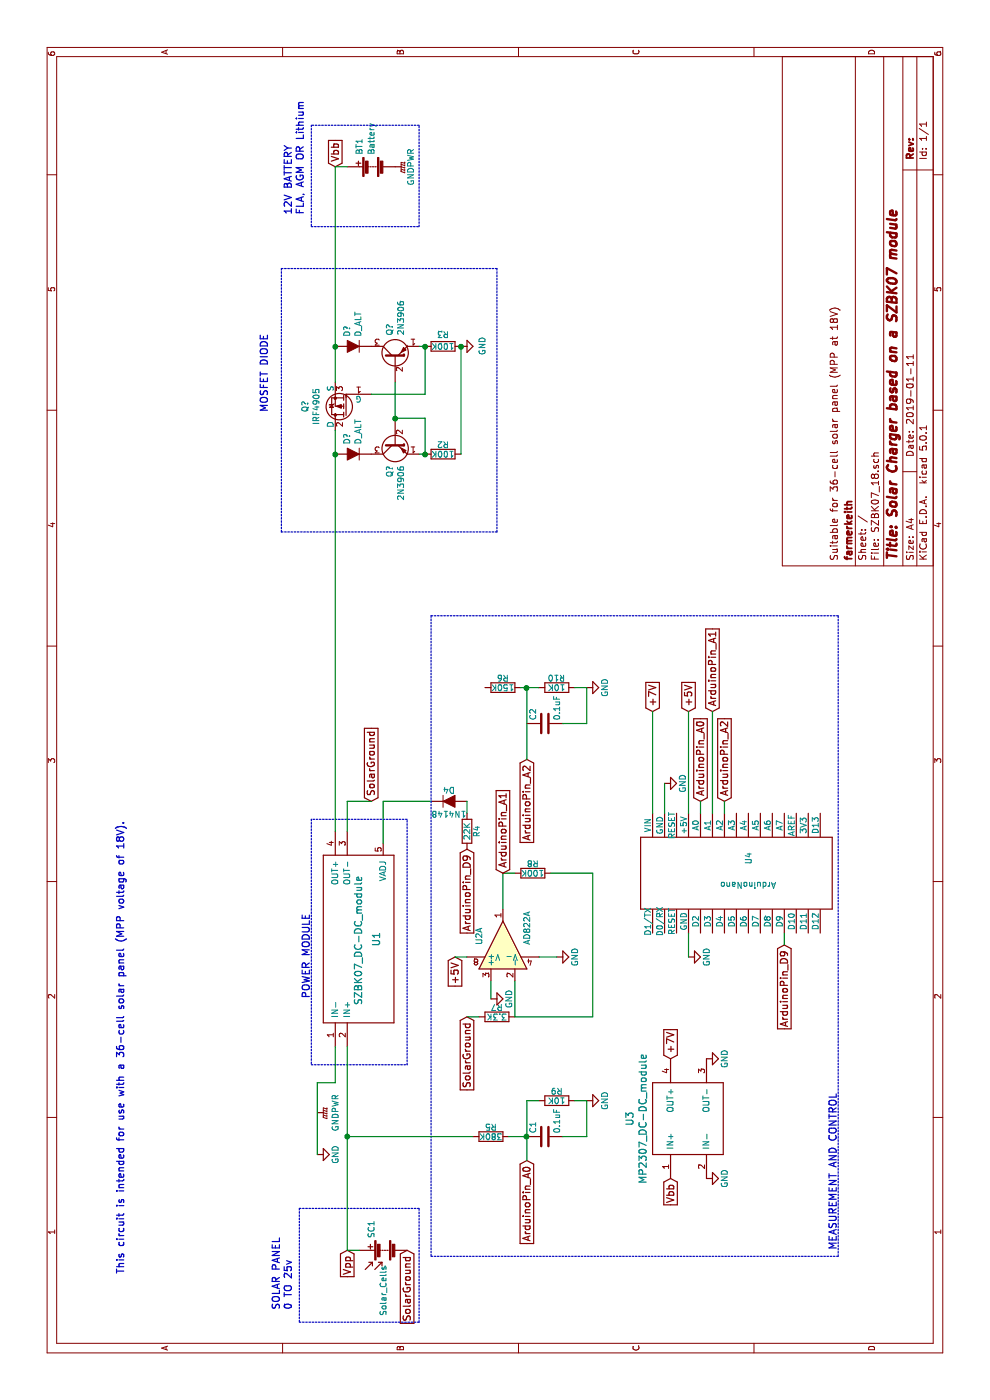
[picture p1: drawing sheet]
EESchema Schematic File Version 4
LIBS:SZBK07_18-cache
EELAYER 26 0
EELAYER END
$Descr A4 11693 8268
encoding utf-8
Sheet 1 1
Title "Solar Charger based on a SZBK07 module"
Date "2019-01-11"
Rev ""
Comp "farmerkeith"
Comment1 "Suitable for 36-cell solar panel (MPP at 18V)"
Comment2 ""
Comment3 ""
Comment4 ""
$EndDescr
$Comp
L Modules:SZBK07_DC-DC_module U1
U 1 1
P 3950 3250
F 0 "U1" H 3850 3360 60  0000 C CNN
F 1 "SZBK07_DC-DC_module" H 3840 3510 60  0000 C CNN
F 2 "" H 3950 3200 60  0001 C CNN
F 3 "" H 3950 3200 60  0001 C CNN
	1    3950 3250
	1    0    0    -1  
$EndComp
$Comp
L power:GNDPWR #PWR02
U 1 1
P 2400 2650
F 0 "#PWR02" H 2400 2450 50  0001 C CNN
F 1 "GNDPWR" H 2400 2500 50  0000 C CNN
F 2 "" H 2400 2600 50  0001 C CNN
F 3 "" H 2400 2600 50  0001 C CNN
	1    2400 2650
	1    0    0    -1  
$EndComp
$Comp
L Device:Solar_Cells SC1
U 1 1
P 1250 3200
F 0 "SC1" H 1350 3300 50  0000 L CNN
F 1 "Solar_Cells" H 700 3200 50  0000 L CNN
F 2 "" V 1250 3260 50  0001 C CNN
F 3 "" V 1250 3260 50  0001 C CNN
	1    1250 3200
	1    0    0    -1  
$EndComp
Text GLabel 1250 2900 0    60   Input ~ 0
Vpp
$Comp
L Device:Battery BT1
U 1 1
P 10300 3100
F 0 "BT1" H 10400 3200 50  0000 L CNN
F 1 "Battery" H 10400 3100 50  0000 L CNN
F 2 "" V 10300 3160 50  0001 C CNN
F 3 "" V 10300 3160 50  0001 C CNN
	1    10300 3100
	1    0    0    -1  
$EndComp
$Comp
L power:GNDPWR #PWR03
U 1 1
P 10300 3300
F 0 "#PWR03" H 10300 3100 50  0001 C CNN
F 1 "GNDPWR" H 10300 3170 50  0000 C CNN
F 2 "" H 10300 3250 50  0001 C CNN
F 3 "" H 10300 3250 50  0001 C CNN
	1    10300 3300
	1    0    0    -1  
$EndComp
$Comp
L Device:R R2
U 1 1
P 7900 3700
F 0 "R2" V 7980 3700 50  0000 C CNN
F 1 "100K" V 7900 3700 50  0000 C CNN
F 2 "" V 7830 3700 50  0001 C CNN
F 3 "" H 7900 3700 50  0001 C CNN
	1    7900 3700
	1    0    0    -1  
$EndComp
$Comp
L Device:R R3
U 1 1
P 8800 3700
F 0 "R3" V 8900 3700 50  0000 C CNN
F 1 "100K" V 8800 3700 50  0000 C CNN
F 2 "" V 8730 3700 50  0001 C CNN
F 3 "" H 8800 3700 50  0001 C CNN
	1    8800 3700
	1    0    0    -1  
$EndComp
$Comp
L Modules:AD822A U2
U 1 1
P 3800 4200
F 0 "U2" H 3800 4400 50  0000 L CNN
F 1 "AD822A" H 3800 4000 50  0000 L CNN
F 2 "" H 3800 4200 50  0001 C CNN
F 3 "" H 3800 4200 50  0001 C CNN
	1    3800 4200
	1    0    0    -1  
$EndComp
$Comp
L power:GND #PWR01
U 1 1
P 2050 2650
F 0 "#PWR01" H 2050 2400 50  0001 C CNN
F 1 "GND" H 2050 2500 50  0000 C CNN
F 2 "" H 2050 2650 50  0001 C CNN
F 3 "" H 2050 2650 50  0001 C CNN
	1    2050 2650
	1    0    0    -1  
$EndComp
$Comp
L power:GND #PWR05
U 1 1
P 3700 4650
F 0 "#PWR05" H 3700 4400 50  0001 C CNN
F 1 "GND" H 3700 4500 50  0000 C CNN
F 2 "" H 3700 4650 50  0001 C CNN
F 3 "" H 3700 4650 50  0001 C CNN
	1    3700 4650
	1    0    0    -1  
$EndComp
Text GLabel 10300 2800 2    60   Input ~ 0
Vbb
Text GLabel 3700 3800 0    60   Input ~ 0
+5V
Wire Wire Line
	3700 3800 3700 3900
Wire Wire Line
	3350 4100 3500 4100
$Comp
L Device:R R7
U 1 1
P 3200 4150
F 0 "R7" V 3280 4150 50  0000 C CNN
F 1 "3.3K" V 3200 4150 50  0000 C CNN
F 2 "" V 3130 4150 50  0001 C CNN
F 3 "" H 3200 4150 50  0001 C CNN
	1    3200 4150
	1    0    0    -1  
$EndComp
Wire Wire Line
	3200 4300 3200 4950
Wire Wire Line
	3200 4300 3500 4300
Wire Wire Line
	3700 4500 3700 4650
$Comp
L Device:R R8
U 1 1
P 4400 4450
F 0 "R8" V 4480 4450 50  0000 C CNN
F 1 "100K" V 4400 4450 50  0000 C CNN
F 2 "" V 4330 4450 50  0001 C CNN
F 3 "" H 4400 4450 50  0001 C CNN
	1    4400 4450
	1    0    0    -1  
$EndComp
Wire Wire Line
	4100 4200 4400 4200
Wire Wire Line
	4400 4200 4400 4300
Wire Wire Line
	4400 4600 4400 4950
Wire Wire Line
	4400 4950 3200 4950
Text GLabel 4400 4200 2    60   Input ~ 0
ArduinoPin_A1
$Comp
L Device:R R5
U 1 1
P 2200 4100
F 0 "R5" V 2280 4100 50  0000 C CNN
F 1 "380K" V 2200 4100 50  0000 C CNN
F 2 "" V 2130 4100 50  0001 C CNN
F 3 "" H 2200 4100 50  0001 C CNN
	1    2200 4100
	1    0    0    -1  
$EndComp
$Comp
L Device:R R9
U 1 1
P 2500 4650
F 0 "R9" V 2580 4650 50  0000 C CNN
F 1 "10K" V 2500 4650 50  0000 C CNN
F 2 "" V 2430 4650 50  0001 C CNN
F 3 "" H 2500 4650 50  0001 C CNN
	1    2500 4650
	1    0    0    -1  
$EndComp
$Comp
L power:GND #PWR06
U 1 1
P 2500 4900
F 0 "#PWR06" H 2500 4650 50  0001 C CNN
F 1 "GND" H 2500 4750 50  0000 C CNN
F 2 "" H 2500 4900 50  0001 C CNN
F 3 "" H 2500 4900 50  0001 C CNN
	1    2500 4900
	1    0    0    -1  
$EndComp
Wire Wire Line
	2500 4400 2500 4500
Wire Wire Line
	2500 4800 2500 4900
Text GLabel 2000 4400 0    60   Input ~ 0
ArduinoPin_A0
$Comp
L Device:C C1
U 1 1
P 2200 4550
F 0 "C1" H 2225 4650 50  0000 L CNN
F 1 "0.1uF" H 2225 4450 50  0000 L CNN
F 2 "" H 2238 4400 50  0001 C CNN
F 3 "" H 2200 4550 50  0001 C CNN
	1    2200 4550
	1    0    0    -1  
$EndComp
Wire Wire Line
	2000 4400 2200 4400
Wire Wire Line
	2200 4400 2500 4400
Wire Wire Line
	2200 4700 2200 4900
Wire Wire Line
	2200 4900 2500 4900
Connection ~ 2200 4400
$Comp
L Device:R R6
U 1 1
P 5950 4200
F 0 "R6" V 6030 4200 50  0000 C CNN
F 1 "150K" V 5950 4200 50  0000 C CNN
F 2 "" V 5880 4200 50  0001 C CNN
F 3 "" H 5950 4200 50  0001 C CNN
	1    5950 4200
	1    0    0    -1  
$EndComp
$Comp
L Device:R R10
U 1 1
P 5950 4650
F 0 "R10" V 6030 4650 50  0000 C CNN
F 1 "10K" V 5950 4650 50  0000 C CNN
F 2 "" V 5880 4650 50  0001 C CNN
F 3 "" H 5950 4650 50  0001 C CNN
	1    5950 4650
	1    0    0    -1  
$EndComp
$Comp
L power:GND #PWR07
U 1 1
P 5950 4900
F 0 "#PWR07" H 5950 4650 50  0001 C CNN
F 1 "GND" H 5950 4750 50  0000 C CNN
F 2 "" H 5950 4900 50  0001 C CNN
F 3 "" H 5950 4900 50  0001 C CNN
	1    5950 4900
	1    0    0    -1  
$EndComp
Wire Wire Line
	5950 4350 5950 4400
Wire Wire Line
	5950 4400 5950 4500
Wire Wire Line
	5950 4800 5950 4900
Text GLabel 5350 4400 0    60   Input ~ 0
ArduinoPin_A2
$Comp
L Device:C C2
U 1 1
P 5650 4550
F 0 "C2" H 5675 4650 50  0000 L CNN
F 1 "0.1uF" H 5675 4450 50  0000 L CNN
F 2 "" H 5688 4400 50  0001 C CNN
F 3 "" H 5650 4550 50  0001 C CNN
	1    5650 4550
	1    0    0    -1  
$EndComp
Connection ~ 5950 4400
Wire Wire Line
	5650 4700 5650 4900
Wire Wire Line
	5650 4900 5950 4900
$Comp
L Device:D_ALT D4
U 1 1
P 5000 3750
F 0 "D4" H 5000 3850 50  0000 C CNN
F 1 "1N4148" H 5000 3650 50  0000 C CNN
F 2 "" H 5000 3750 50  0001 C CNN
F 3 "" H 5000 3750 50  0001 C CNN
	1    5000 3750
	0    1    1    0   
$EndComp
$Comp
L Device:R R4
U 1 1
P 4750 3900
F 0 "R4" V 4830 3900 50  0000 C CNN
F 1 "22K" V 4750 3900 50  0000 C CNN
F 2 "" V 4680 3900 50  0001 C CNN
F 3 "" H 4750 3900 50  0001 C CNN
	1    4750 3900
	0    1    1    0   
$EndComp
Text GLabel 4600 3900 0    60   Input ~ 0
ArduinoPin_D9
Text GLabel 1850 5600 0    60   Input ~ 0
Vbb
Text GLabel 2850 5600 2    60   Input ~ 0
+7V
$Comp
L power:GND #PWR010
U 1 1
P 1850 5900
F 0 "#PWR010" H 1850 5650 50  0001 C CNN
F 1 "GND" H 1850 5750 50  0000 C CNN
F 2 "" H 1850 5900 50  0001 C CNN
F 3 "" H 1850 5900 50  0001 C CNN
	1    1850 5900
	1    0    0    -1  
$EndComp
$Comp
L power:GND #PWR011
U 1 1
P 2850 5900
F 0 "#PWR011" H 2850 5650 50  0001 C CNN
F 1 "GND" H 2850 5750 50  0000 C CNN
F 2 "" H 2850 5900 50  0001 C CNN
F 3 "" H 2850 5900 50  0001 C CNN
	1    2850 5900
	1    0    0    -1  
$EndComp
$Comp
L Modules:ArduinoNano U4
U 1 1
P 4400 6150
F 0 "U4" H 4525 6050 50  0000 C CNN
F 1 "ArduinoNano" V 4300 6050 50  0000 C CNN
F 2 "" H 4400 6150 50  0000 C CNN
F 3 "" H 4400 6150 50  0000 C CNN
	1    4400 6150
	1    0    0    -1  
$EndComp
Text GLabel 5000 5850 2    60   Input ~ 0
ArduinoPin_A0
Text GLabel 5750 5950 2    60   Input ~ 0
ArduinoPin_A1
Text GLabel 5000 6050 2    60   Input ~ 0
ArduinoPin_A2
Text GLabel 3800 6550 0    60   Input ~ 0
ArduinoPin_D9
Wire Wire Line
	4900 5850 5000 5850
Wire Wire Line
	4900 6050 5000 6050
Wire Wire Line
	4900 5950 5750 5950
Wire Wire Line
	3900 6550 3800 6550
Text GLabel 5750 5750 2    60   Input ~ 0
+5V
$Comp
L power:GND #PWR09
U 1 1
P 3700 5750
F 0 "#PWR09" H 3700 5500 50  0001 C CNN
F 1 "GND" H 3700 5600 50  0000 C CNN
F 2 "" H 3700 5750 50  0001 C CNN
F 3 "" H 3700 5750 50  0001 C CNN
	1    3700 5750
	1    0    0    -1  
$EndComp
$Comp
L power:GND #PWR08
U 1 1
P 5150 5550
F 0 "#PWR08" H 5150 5300 50  0001 C CNN
F 1 "GND" H 5150 5400 50  0000 C CNN
F 2 "" H 5150 5550 50  0001 C CNN
F 3 "" H 5150 5550 50  0001 C CNN
	1    5150 5550
	1    0    0    -1  
$EndComp
Wire Wire Line
	4900 5750 5750 5750
Wire Wire Line
	3900 5750 3700 5750
Wire Wire Line
	4900 3900 5000 3900
Wire Wire Line
	5000 3600 5000 3200
Wire Wire Line
	5000 3200 4650 3200
Wire Notes Line
	2800 2600 2800 3400
Wire Notes Line
	2800 3400 4850 3400
Wire Notes Line
	4850 3400 4850 2600
Wire Notes Line
	4850 2600 2800 2600
Wire Notes Line
	7250 2350 7250 4150
Wire Notes Line
	7250 4150 9450 4150
Wire Notes Line
	9450 4150 9450 2350
Wire Notes Line
	9450 2350 7250 2350
Wire Wire Line
	1250 3000 1250 2900
Wire Wire Line
	10300 2800 10300 2900
Wire Notes Line
	1200 3600 1200 7000
Wire Notes Line
	1200 7000 6550 7000
Wire Notes Line
	6550 7000 6550 3600
Wire Notes Line
	6550 3600 1200 3600
Text Notes 3350 2600 0    60   ~ 0
POWER MODULE
Text Notes 8250 2250 0    60   ~ 0
MOSFET DIODE
Text Notes 1250 7000 0    60   ~ 0
MEASUREMENT AND CONTROL 
Text GLabel 1250 3400 0    60   Input ~ 0
SolarGround
Wire Wire Line
	2050 2650 2650 2650
Text GLabel 5000 3100 2    60   Input ~ 0
SolarGround
Wire Wire Line
	4750 2900 5000 2900
Wire Wire Line
	5000 2900 5000 3100
Wire Wire Line
	2200 2900 2950 2900
Wire Wire Line
	2950 2800 2650 2800
Wire Wire Line
	2650 2800 2650 2650
$Comp
L power:GND #PWR04
U 1 1
P 3350 4100
F 0 "#PWR04" H 3350 3850 50  0001 C CNN
F 1 "GND" H 3350 3950 50  0000 C CNN
F 2 "" H 3350 4100 50  0001 C CNN
F 3 "" H 3350 4100 50  0001 C CNN
	1    3350 4100
	1    0    0    -1  
$EndComp
Text GLabel 3200 3900 0    60   Input ~ 0
SolarGround
Wire Wire Line
	3200 3900 3200 4000
Wire Wire Line
	2200 4250 2200 4400
Wire Wire Line
	2200 3950 2200 2900
Connection ~ 2200 2900
Text GLabel 5750 5450 2    60   Input ~ 0
+7V
Wire Wire Line
	5750 5450 4900 5450
Wire Wire Line
	5150 5550 4900 5550
Wire Notes Line
	650  2500 650  3500
Wire Notes Line
	650  3500 1600 3500
Wire Notes Line
	1600 3500 1600 2500
Wire Notes Line
	1600 2500 650  2500
Text Notes 750  2450 0    60   ~ 0
SOLAR PANEL\n0 TO 25v
Wire Notes Line
	9800 2600 9800 3500
Wire Notes Line
	9800 3500 10650 3500
Wire Notes Line
	10650 3500 10650 2600
Wire Notes Line
	10650 2600 9800 2600
Text Notes 9900 2550 0    60   ~ 0
12V BATTERY\nFLA, AGM OR Lithium
Wire Wire Line
	5350 4400 5950 4400
$Comp
L Modules:MP2307_DC-DC_module U3
U 1 1
P 2350 6000
F 0 "U3" H 2350 6745 60  0000 C CNN
F 1 "MP2307_DC-DC_module" H 2350 6635 60  0000 C CNN
F 2 "" H 2350 5950 60  0001 C CNN
F 3 "" H 2350 5950 60  0001 C CNN
	1    2350 6000
	1    0    0    -1  
$EndComp
Text Notes 1050 1050 0    60   ~ 0
This circuit is intended for use with a 36-cell solar panel (MPP voltage of 18V).
Wire Wire Line
	1250 2900 2200 2900
$Comp
L Modules:IRF4905 Q?
U 1 1
P 8300 2900
F 0 "Q?" V 8646 2900 50  0000 C CNN
F 1 "IRF4905" V 8553 2900 50  0000 C CNN
F 2 "TO-220" H 8500 2825 50  0001 L CIN
F 3 "http://www.vishay.com/docs/70209/70209.pdf" H 8300 2900 50  0001 L CNN
	1    8300 2900
	0    -1   -1   0   
$EndComp
$Comp
L Transistor_BJT:2N3906 Q?
U 1 1
P 8700 3300
F 0 "Q?" H 8891 3347 50  0000 L CNN
F 1 "2N3906" H 8891 3254 50  0000 L CNN
F 2 "Package_TO_SOT_THT:TO-92_Inline" H 8900 3225 50  0001 L CIN
F 3 "https://www.fairchildsemi.com/datasheets/2N/2N3906.pdf" H 8700 3300 50  0001 L CNN
	1    8700 3300
	1    0    0    -1  
$EndComp
$Comp
L Transistor_BJT:2N3906 Q?
U 1 1
P 8000 3300
F 0 "Q?" H 8191 3347 50  0000 L CNN
F 1 "2N3906" H 8191 3254 50  0000 L CNN
F 2 "Package_TO_SOT_THT:TO-92_Inline" H 8200 3225 50  0001 L CIN
F 3 "https://www.fairchildsemi.com/datasheets/2N/2N3906.pdf" H 8000 3300 50  0001 L CNN
	1    8000 3300
	-1   0    0    -1  
$EndComp
Wire Wire Line
	8800 3500 8800 3550
Wire Wire Line
	8500 3300 8200 3300
Wire Wire Line
	8400 3100 8400 3550
Wire Wire Line
	8400 3550 8800 3550
Connection ~ 8800 3550
Wire Wire Line
	7900 3500 7900 3550
Wire Wire Line
	7900 3550 8200 3550
Wire Wire Line
	8200 3550 8200 3300
Connection ~ 7900 3550
Connection ~ 8200 3300
Wire Wire Line
	4750 2800 7900 2800
Wire Wire Line
	8500 2800 8800 2800
$Comp
L Device:D_ALT D?
U 1 1
P 7900 2950
F 0 "D?" V 7947 2871 50  0000 R CNN
F 1 "D_ALT" V 7854 2871 50  0000 R CNN
F 2 "" H 7900 2950 50  0001 C CNN
F 3 "~" H 7900 2950 50  0001 C CNN
	1    7900 2950
	0    -1   -1   0   
$EndComp
Connection ~ 7900 2800
Wire Wire Line
	7900 2800 8100 2800
$Comp
L Device:D_ALT D?
U 1 1
P 8800 2950
F 0 "D?" V 8847 2871 50  0000 R CNN
F 1 "D_ALT" V 8754 2871 50  0000 R CNN
F 2 "" H 8800 2950 50  0001 C CNN
F 3 "~" H 8800 2950 50  0001 C CNN
	1    8800 2950
	0    -1   -1   0   
$EndComp
Connection ~ 8800 2800
Wire Wire Line
	8800 2800 10300 2800
Wire Wire Line
	7900 3850 8800 3850
$Comp
L power:GND #PWR?
U 1 1
P 8800 3850
F 0 "#PWR?" H 8800 3600 50  0001 C CNN
F 1 "GND" H 8805 3674 50  0000 C CNN
F 2 "" H 8800 3850 50  0001 C CNN
F 3 "" H 8800 3850 50  0001 C CNN
	1    8800 3850
	1    0    0    -1  
$EndComp
Connection ~ 8800 3850
$EndSCHEMATC
